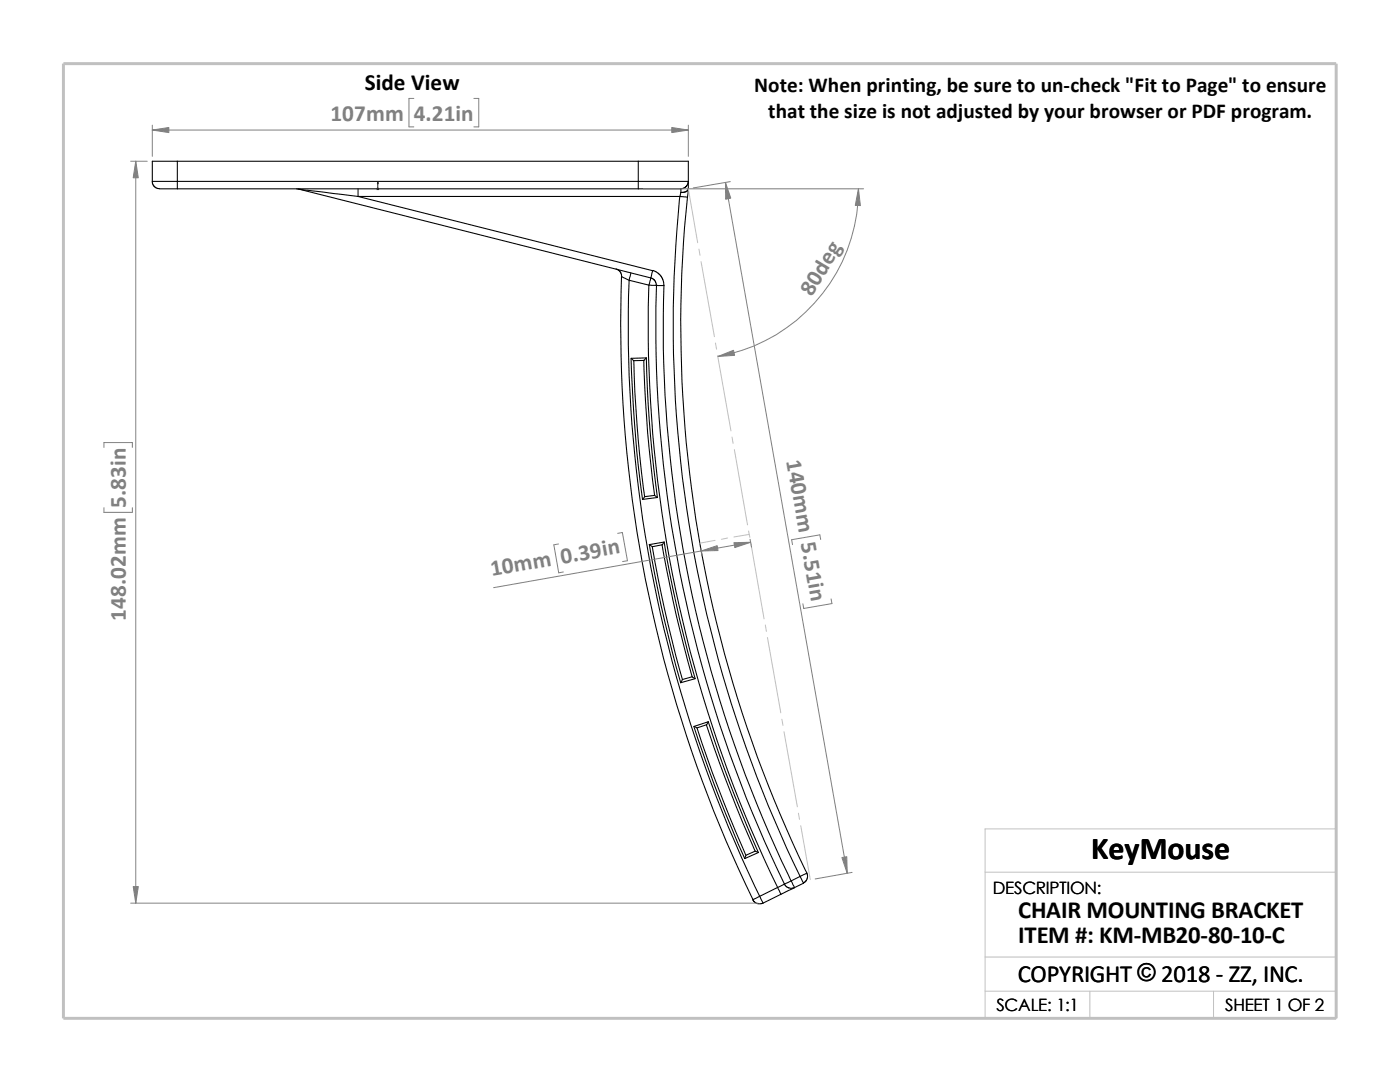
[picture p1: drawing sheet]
<svg xmlns="http://www.w3.org/2000/svg" width="279mm" height="216mm" viewBox="0 0 279 216" stroke-linecap="round" stroke-linejoin="round" font-family="sans-serif">
<g fill="none" stroke="#c0c0c0" stroke-width=".2">
<path d="M137.4 37.7l1.8 10.7M139.5 49.7l.2 1.2M139.9 52.2l2.7 15M142.8 68.5l.2 1.2M143.2 71l2.7 15M146.1 87.2l.2 1.3M146.6 89.7l2.6 15M142.7 107.8l-3 .6M145.2 107.4l-1.2 .2M149.4 106l.2 1.2M149.5 106.6l-3 .5M149.9 108.5l2.6 15"/>
<path d="M152.7 124.7l.3 1.3M153.2 127.2l2.6 15M156 143.5l.3 1.2M156.5 146l2.6 15M159.3 162.3l.3 1.2M159.8 164.8l1.9 10.7M196.6 174h70.1M196.6 191h70.1M196.6 197.8h70.1M217.5 197.8v5.4M242.2 197.8v5.4M26.8 203.2h239.9v-37.8h-70.1v37.8"/>
</g>
<path d="M12.7 12.7h254v190.5h-254z" fill="none" stroke="#c0c0c0" stroke-width=".59"/>
<g fill="none" stroke="#000" stroke-width=".21">
<path d="M30.4 36.2h5M30.4 36.2v.3l.3 .6 .8 .5 3.9 .1M35.4 36.2v1.5M35.4 32.2h-5v4M35.4 32.2v4M35.4 36.2h92M35.4 32.2h92M35.4 37.7h92M59.2 37.7h.4M59.6 37.7l70.3 17.8M59.6 37.7l11.9 1.5M71.5 39.2l58.8 14.8-.4 1.5"/>
<path d="M71.5 39.2h64.2M71.5 37.7v1.5M127.4 37.7h8.5M127.4 32.2v4M127.4 36.2v1.5M127.4 36.2h10M127.4 32.2h10v4M135.7 39.2a251.9 251.9 0 0 0 24 135.7M135.7 39.2l1.5 .1M135.9 37.7v.7M135.9 38.4l-.2 .8M137.2 39.3a248.9 248.9 0 0 0 23.8 134.9"/>
<path d="M137.4 36.2l-.4 .9-.4 .4-.7 .2M137.4 37.6a1.23 1.23 0 0 1-1.5 .8M137.4 37.8a1.24 1.24 0 0 1-1.5 .6M137.4 37.8l-.2 1.5M137.4 36.2v1.4M137.4 37.6v.2M122.9 53.7l.4 .1 .5 .4 .3 1 1.5 .7M124 55.2a262.7 262.7 0 0 0 26.3 124.3l1.3-.6M125.6 55.9a260.2 260.2 0 0 0 26 122.9M125.6 55.9l3.9 1M125.9 54.4l-.3 1.5M129.5 56.9a255.9 255.9 0 0 0 25.7 120.2"/>
<path d="M129.5 56.9h1.5M129.9 55.5l.8 .5 .3 .9M129.9 55.5l-.4 1.4M130.3 54l.9 .4 .7 .7 .5 .9 .1 1M131 56.9a254.4 254.4 0 0 0 25.5 119.5M131 56.9l1.5 .1M132.5 57a253 253 0 0 0 25.4 118.8M125.9 71.5a272 272 0 0 0 2.3 28.2M126.5 72a244.8 244.8 0 0 0 2.2 27.1M128.5 71.9a256.4 256.4 0 0 0 2.1 26.9M129 71.4a240.4 240.4 0 0 0 2.2 27.8M129 71.4l-3 .1 .5 .5"/>
<path d="M129 71.4l-.5 .5-2 .1M130.6 98.8l.6 .5-3 .4M130.6 98.8l-1.9 .3-.5 .6M129.6 108.6a240.6 240.6 0 0 0 6.2 27.6M130.2 109.1a246.3 246.3 0 0 0 6 26.5M132.1 108.7a260.6 260.6 0 0 0 6 26.3M132.5 108.2l-2.9 .5 .6 .4M132.5 108.2l-.3 .5-2 .4M132.5 108.2a251.4 251.4 0 0 0 6.2 27.2M138.1 135l.6 .4-2.9 .8M138.1 135l-1.9 .6-.4 .6M138.5 144.9a260.2 260.2 0 0 0 10.1 26.4"/>
<path d="M139.1 145.2a274.8 274.8 0 0 0 9.7 25.4M141 144.6a265.3 265.3 0 0 0 9.7 25.2M141.4 144a253.1 253.1 0 0 0 9.9 26.1M141.4 144l-.3 .6-2 .6M141.4 144l-2.9 .9 .6 .3M150.2 179.5l.4 .5 .4 .3h.9l.4-.1M150.7 169.8l.7 .3-2.8 1.2M150.7 169.8l-1.8 .8-.3 .7M151.6 178.9l.7 1.3M155.2 177.1l.7 1.3M155.2 177.1l-3.6 1.8M155.9 178.4l-3.6 1.8"/>
<path d="M156.5 176.4l-1.3 .7M156.5 176.4l.5 .6 .4 .2h.7l.4-.1M157.9 175.8l.6 1.3M157.9 175.8l-1.4 .6M158.5 177.1l-2.6 1.3M159.7 174.9l-1.8 .9M159.7 174.9l.7 1.3-1.9 .9M161 174.2l.2 .5-.1 .7-.2 .3-.6 .5M161 174.2l-1.3 .7"/>
</g>
<path d="M75.4 36.3l.1 .4h-.2z" fill="#00f" stroke="#00f" stroke-width=".2"/>
<path d="M75.3 37.7h.3M75.3 37.5l.3 .3M75.4 37.7h.1M75.4 36.3v1.5M75.5 37.5l-.3 .3" fill="none" stroke="#00f" stroke-width=".2"/>
<g fill="none" stroke="#808080" stroke-width=".2">
<path d="M82.6 19.6h-1v5.7h1M94.6 19.6h.9v5.7h-.9M26.1 32.2h3.3M27.1 32.2v148M30.4 26h107M30.4 25v6.2M128.4 37.7h43.9M137.4 25v6.2M144.8 36.4l24.3 137.8M145.8 36.2l-7.5 1.3M171.3 37.7a33.9 33.9 0 0 1-28 33.4M20.7 89.3v-1h5.7v1"/>
<path d="M20.7 101.3v.9h5.7v-.9M111.5 108.5l-1 .2 1 5.6 .9-.2M123.3 106.4l.9-.1 1 5.6-1 .2M139.9 109.3l.2 1.6M149.7 107.6l.3 1.6M149.8 108.2l-51.3 9.1M163.8 107.7l-.2-1-5.6 1 .2 1M165.9 119.5l.1 .9-5.6 1-.2-.9M170.1 174.1l-7.4 1.3M26.1 180.2h125.2"/>
</g>
<g fill="#808080" stroke="#808080" stroke-width=".2">
<path d="M144.8 36.4l1 3.1-1 .3z"/>
<path d="M168 171.1l1-.2 .1 3.3z"/>
<path d="M146.5 108.3l3.3-.1-3.2 1.1z"/>
<path d="M140 109.9l3.1-1 .2 1z"/>
<path d="M143.3 71.1l3.1-1.2 .2 1z"/>
<path d="M171.3 37.7l.4 3.3h-1z"/>
<path d="M30.4 26l3.3-.6v1.1z"/>
<path d="M134.1 25.4l3.3 .6-3.3 .5z"/>
<path d="M27.1 32.2l.5 3.3h-1z"/>
<path d="M26.6 176.9h1l-.5 3.3z"/>
</g>
<text font-size="6.4" x="217.8" y="171.4">KeyMouse</text>
<g font-size="4.9">
<text x="203.2" y="183.2">CHAIR MOUNTING BRACKET</text>
<text x="203.2" y="188.1">ITEM #: KM-MB20-80-10-C</text>
<text x="203.1" y="195.9">COPYRIGHT © 2018 - ZZ, INC.</text>
<text x="227" y="195.8">©</text>
</g>
<text font-size="4.6" x="72.8" y="18">Side View</text>
<g font-size="4.6" fill="#808080">
<text x="66" y="24.1">107mm</text>
<text x="82.6" y="24.1">4.21in</text>
<text x="162" y="59.3" transform="rotate(-59 162 59.3)">80deg</text>
<text x="156.9" y="92" transform="rotate(80 156.9 92)">140mm 5.51in</text>
<text x="25.1" y="101.3" transform="rotate(-90 25.1 101.3)">5.83in</text>
<text x="98.1" y="115" transform="rotate(-10 98.1 115)">10mm 0.39in</text>
<text x="25.1" y="123.9" transform="rotate(-90 25.1 123.9)">148.02mm</text>
</g>
<g font-size="4.2">
<text x="150.5" y="18.4">Note: When printing, be sure to un-check &quot;Fit to Page&quot; to ensure</text>
<text x="153.3" y="23.6">that the size is not adjusted by your browser or PDF program.</text>
</g>
<g font-size="3.4">
<text x="198.2" y="178.5">DESCRIPTION:</text>
<text x="198.8" y="201.7">SCALE: 1:1</text>
<text x="244.5" y="201.7">SHEET 1 OF 2</text>
</g>
</svg>
